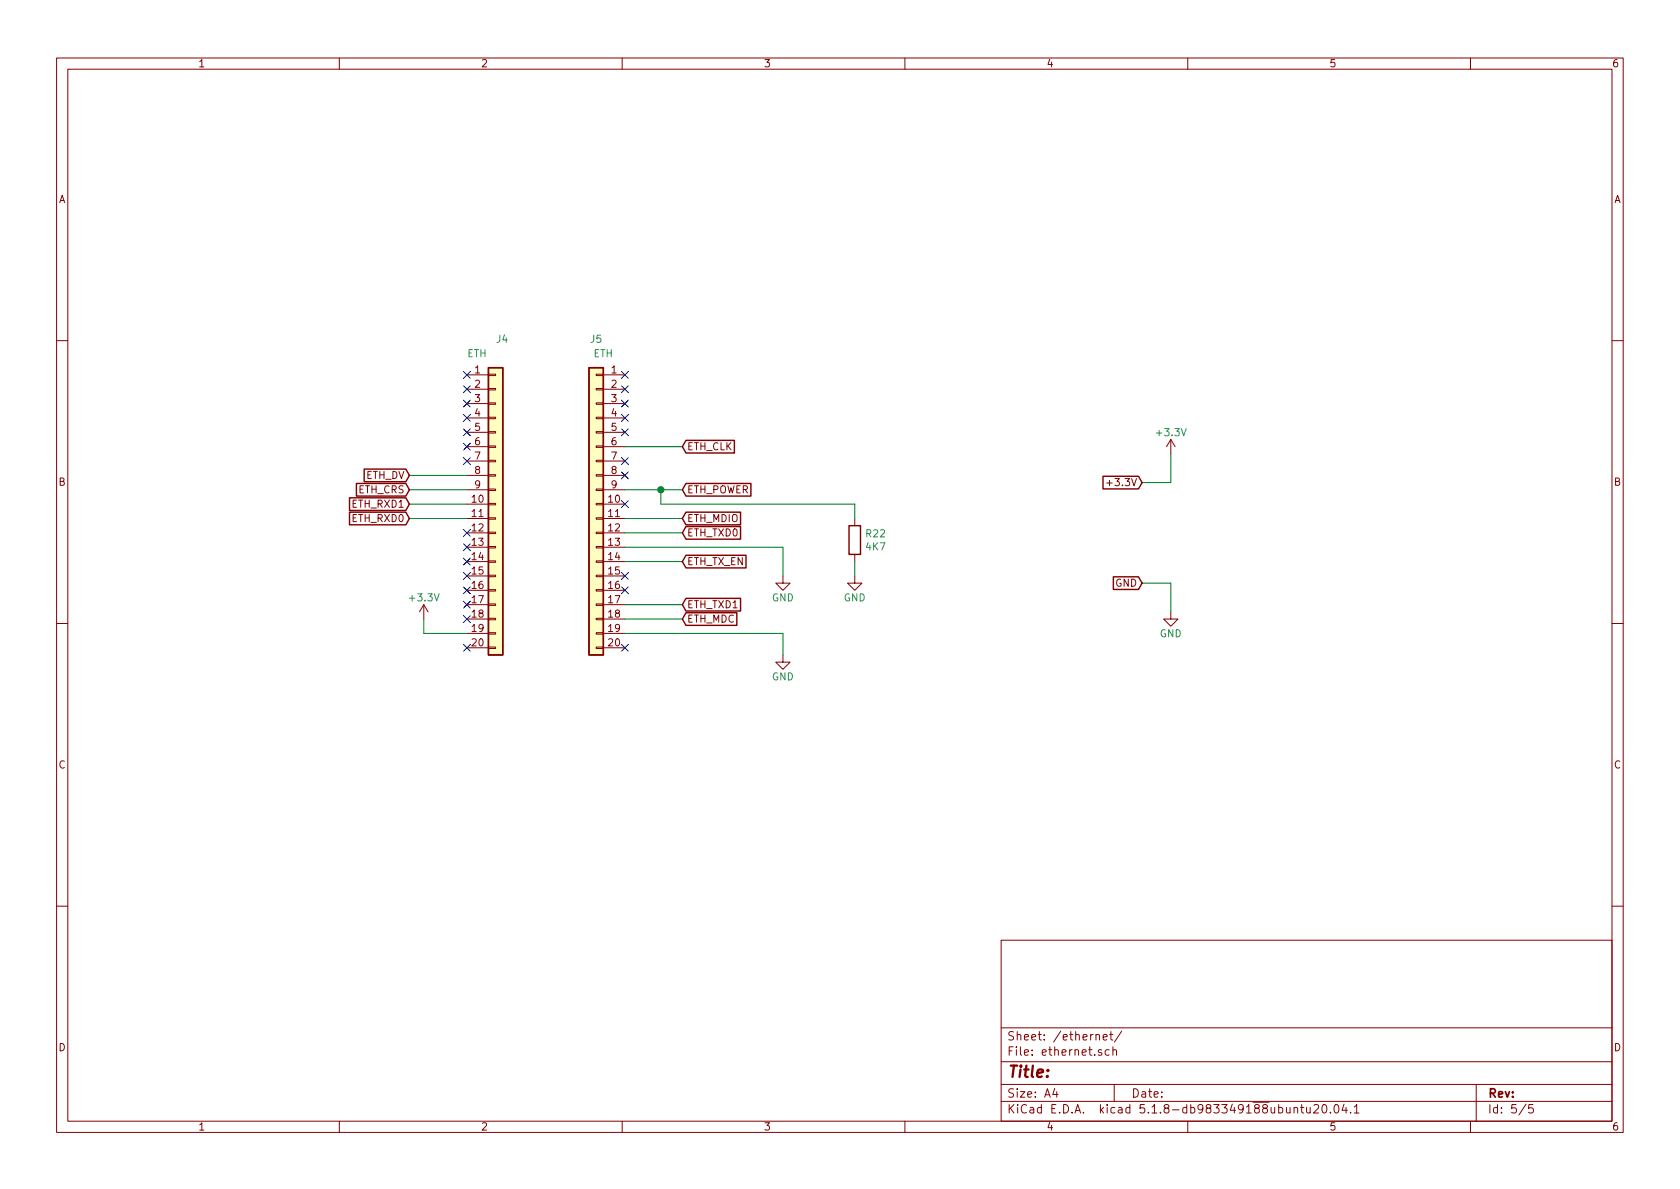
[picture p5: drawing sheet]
EESchema Schematic File Version 4
EELAYER 30 0
EELAYER END
$Descr A4 11693 8268
encoding utf-8
Sheet 5 5
Title ""
Date ""
Rev ""
Comp ""
Comment1 ""
Comment2 ""
Comment3 ""
Comment4 ""
$EndDescr
Text GLabel 7950 4050 0    50   Input ~ 0
GND
Text GLabel 7950 3350 0    50   Input ~ 0
+3.3V
$Comp
L power:+3.3V #PWR?
U 1 1
P 8150 3150
AR Path="/5F93FE77" Ref="#PWR?"  Part="1" 
AR Path="/5F8CDF61/5F93FE77" Ref="#PWR?"  Part="1" 
AR Path="/5F7D241C/5F93FE77" Ref="#PWR046"  Part="1" 
F 0 "#PWR046" H 8150 3000 50  0001 C CNN
F 1 "+3.3V" H 8150 3300 50  0000 C CNN
F 2 "" H 8150 3150 50  0000 C CNN
F 3 "" H 8150 3150 50  0000 C CNN
	1    8150 3150
	1    0    0    -1  
$EndComp
$Comp
L power:GND #PWR?
U 1 1
P 8150 4250
AR Path="/5F93FE7D" Ref="#PWR?"  Part="1" 
AR Path="/5F8CDF61/5F93FE7D" Ref="#PWR?"  Part="1" 
AR Path="/5F7D241C/5F93FE7D" Ref="#PWR047"  Part="1" 
F 0 "#PWR047" H 8150 4000 50  0001 C CNN
F 1 "GND" H 8150 4100 50  0000 C CNN
F 2 "" H 8150 4250 50  0000 C CNN
F 3 "" H 8150 4250 50  0000 C CNN
	1    8150 4250
	1    0    0    -1  
$EndComp
Wire Wire Line
	7950 3350 8150 3350
Wire Wire Line
	8150 3350 8150 3150
Wire Wire Line
	7950 4050 8150 4050
Wire Wire Line
	8150 4050 8150 4250
$Comp
L Device:R R22
U 1 1
P 5950 3750
F 0 "R22" H 6020 3796 50  0000 L CNN
F 1 "4K7" H 6020 3705 50  0000 L CNN
F 2 "Resistor_SMD:R_0805_2012Metric" V 5880 3750 50  0001 C CNN
F 3 "~" H 5950 3750 50  0001 C CNN
	1    5950 3750
	1    0    0    -1  
$EndComp
Text GLabel 4750 3400 2    50   Input ~ 0
ETH_POWER
Text GLabel 4750 3600 2    50   Input ~ 0
ETH_MDIO
Text GLabel 4750 3700 2    50   Input ~ 0
ETH_TXD0
Text GLabel 2850 3300 0    50   Input ~ 0
ETH_DV
Text GLabel 4750 3900 2    50   Input ~ 0
ETH_TX_EN
Text GLabel 4750 4200 2    50   Input ~ 0
ETH_TXD1
Text GLabel 4750 4300 2    50   Input ~ 0
ETH_MDC
Text GLabel 2850 3600 0    50   Input ~ 0
ETH_RXD0
Text GLabel 2850 3500 0    50   Input ~ 0
ETH_RXD1
Text GLabel 2850 3400 0    50   Input ~ 0
ETH_CRS
Text GLabel 4750 3100 2    50   Input ~ 0
ETH_CLK
Wire Wire Line
	4350 3100 4750 3100
$Comp
L power:+3.3V #PWR?
U 1 1
P 2950 4300
AR Path="/5F718A8E" Ref="#PWR?"  Part="1" 
AR Path="/5F8CDF61/5F718A8E" Ref="#PWR?"  Part="1" 
AR Path="/5F7D241C/5F718A8E" Ref="#PWR042"  Part="1" 
F 0 "#PWR042" H 2950 4150 50  0001 C CNN
F 1 "+3.3V" H 2950 4450 50  0000 C CNN
F 2 "" H 2950 4300 50  0000 C CNN
F 3 "" H 2950 4300 50  0000 C CNN
	1    2950 4300
	1    0    0    -1  
$EndComp
$Comp
L power:GND #PWR?
U 1 1
P 5450 4550
AR Path="/5F718DE6" Ref="#PWR?"  Part="1" 
AR Path="/5F8CDF61/5F718DE6" Ref="#PWR?"  Part="1" 
AR Path="/5F7D241C/5F718DE6" Ref="#PWR044"  Part="1" 
F 0 "#PWR044" H 5450 4300 50  0001 C CNN
F 1 "GND" H 5450 4400 50  0000 C CNN
F 2 "" H 5450 4550 50  0000 C CNN
F 3 "" H 5450 4550 50  0000 C CNN
	1    5450 4550
	1    0    0    -1  
$EndComp
Wire Wire Line
	4350 3800 5450 3800
Wire Wire Line
	4350 4400 5450 4400
Wire Wire Line
	5450 4400 5450 4550
Wire Wire Line
	4350 3600 4750 3600
Wire Wire Line
	4750 3700 4350 3700
Wire Wire Line
	4350 3900 4750 3900
Wire Wire Line
	4750 4200 4350 4200
Wire Wire Line
	4350 4300 4750 4300
Wire Wire Line
	2850 3400 3250 3400
Wire Wire Line
	3250 3500 2850 3500
Wire Wire Line
	2850 3600 3250 3600
Wire Wire Line
	3250 4400 2950 4400
Wire Wire Line
	2950 4400 2950 4300
$Comp
L Connector_Generic:Conn_01x20 J5
U 1 1
P 4150 3500
F 0 "J5" H 4150 4650 50  0000 C CNN
F 1 "ETH" H 4100 4550 50  0000 C CNN
F 2 "Connector_PinHeader_2.54mm:PinHeader_1x20_P2.54mm_Vertical" H 4150 3500 50  0001 C CNN
F 3 "~" H 4150 3500 50  0001 C CNN
	1    4150 3500
	-1   0    0    -1  
$EndComp
$Comp
L power:GND #PWR?
U 1 1
P 5450 4000
AR Path="/5F86DA0E" Ref="#PWR?"  Part="1" 
AR Path="/5F8CDF61/5F86DA0E" Ref="#PWR?"  Part="1" 
AR Path="/5F7D241C/5F86DA0E" Ref="#PWR043"  Part="1" 
F 0 "#PWR043" H 5450 3750 50  0001 C CNN
F 1 "GND" H 5450 3850 50  0000 C CNN
F 2 "" H 5450 4000 50  0000 C CNN
F 3 "" H 5450 4000 50  0000 C CNN
	1    5450 4000
	1    0    0    -1  
$EndComp
$Comp
L power:GND #PWR?
U 1 1
P 5950 4000
AR Path="/5F86E20A" Ref="#PWR?"  Part="1" 
AR Path="/5F8CDF61/5F86E20A" Ref="#PWR?"  Part="1" 
AR Path="/5F7D241C/5F86E20A" Ref="#PWR045"  Part="1" 
F 0 "#PWR045" H 5950 3750 50  0001 C CNN
F 1 "GND" H 5950 3850 50  0000 C CNN
F 2 "" H 5950 4000 50  0000 C CNN
F 3 "" H 5950 4000 50  0000 C CNN
	1    5950 4000
	1    0    0    -1  
$EndComp
Wire Wire Line
	4350 3400 4600 3400
Wire Wire Line
	5450 3800 5450 4000
Wire Wire Line
	5950 3900 5950 4000
Wire Wire Line
	4600 3400 4600 3500
Wire Wire Line
	4600 3500 5950 3500
Wire Wire Line
	5950 3500 5950 3600
Connection ~ 4600 3400
Wire Wire Line
	4600 3400 4750 3400
NoConn ~ 3250 2600
NoConn ~ 3250 2700
NoConn ~ 3250 2800
NoConn ~ 3250 2900
NoConn ~ 3250 3000
NoConn ~ 3250 3100
NoConn ~ 3250 3200
NoConn ~ 4350 2600
NoConn ~ 4350 2700
NoConn ~ 4350 2800
NoConn ~ 4350 2900
NoConn ~ 4350 3000
NoConn ~ 4350 3200
NoConn ~ 4350 3300
NoConn ~ 4350 3500
NoConn ~ 4350 4000
NoConn ~ 4350 4100
NoConn ~ 4350 4500
NoConn ~ 3250 4500
NoConn ~ 3250 4300
NoConn ~ 3250 4200
NoConn ~ 3250 4100
NoConn ~ 3250 4000
NoConn ~ 3250 3900
NoConn ~ 3250 3800
NoConn ~ 3250 3700
Wire Wire Line
	2850 3300 3250 3300
$Comp
L Connector_Generic:Conn_01x20 J4
U 1 1
P 3450 3500
F 0 "J4" H 3450 4650 50  0000 L CNN
F 1 "ETH" H 3250 4550 50  0000 L CNN
F 2 "Connector_PinHeader_2.54mm:PinHeader_1x20_P2.54mm_Vertical" H 3450 3500 50  0001 C CNN
F 3 "~" H 3450 3500 50  0001 C CNN
	1    3450 3500
	1    0    0    -1  
$EndComp
$EndSCHEMATC
